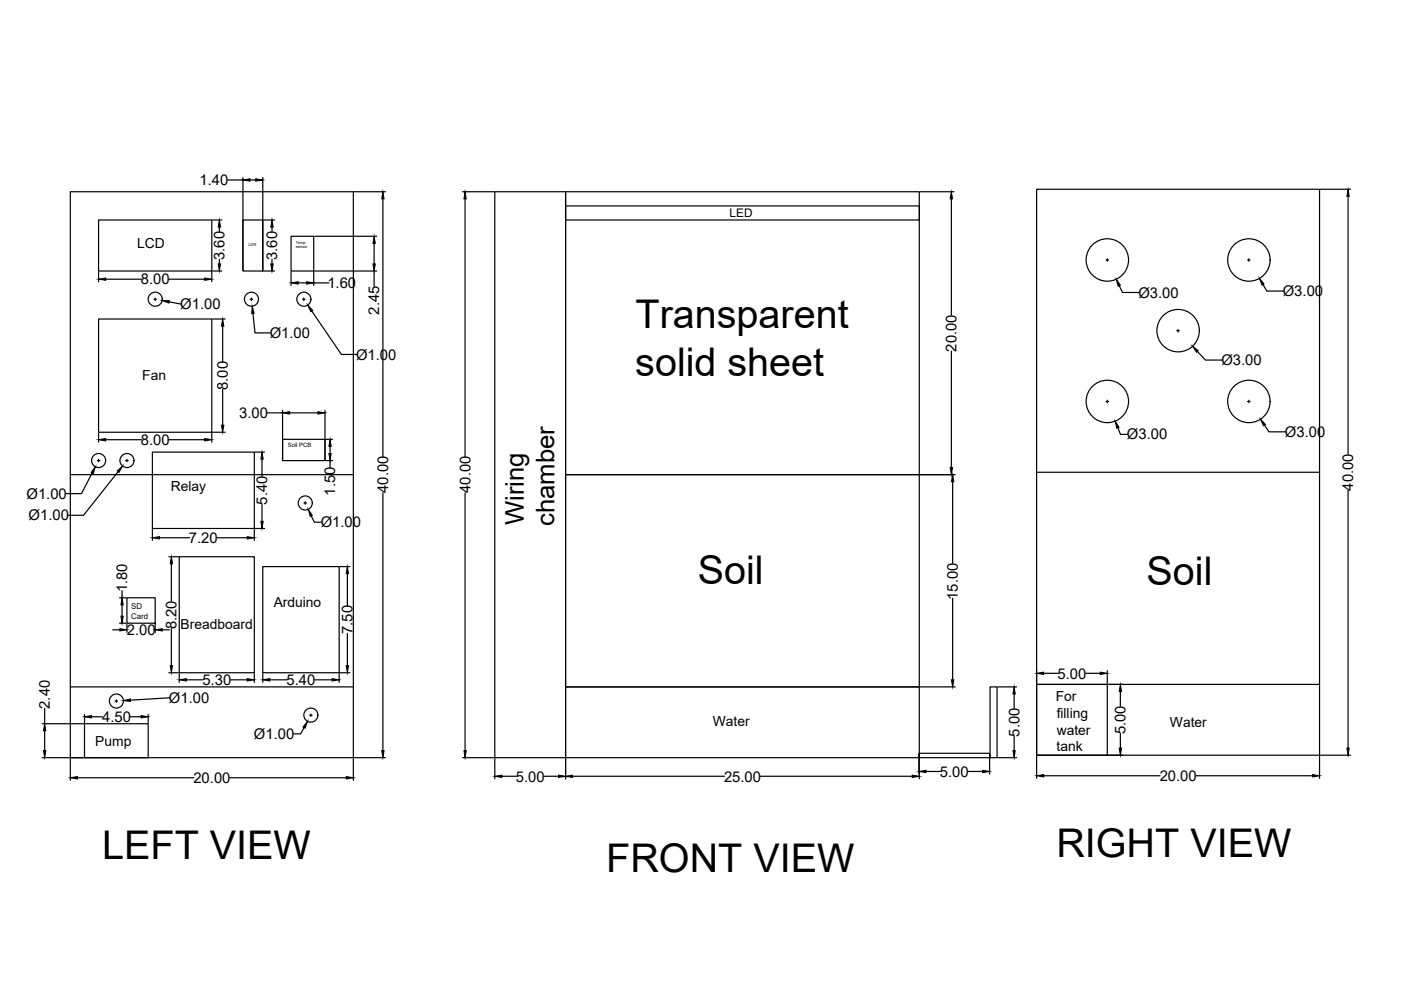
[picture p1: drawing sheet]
<svg xmlns="http://www.w3.org/2000/svg" width="297mm" height="210mm" viewBox="0 0 297 210" stroke-linecap="round" stroke-linejoin="round" font-family="sans-serif">
<!-- layer: 0 -->
<g fill="none" stroke="#000" stroke-width=".25">
<path d="M48.3 38.2h3.2M51.5 37.6v19.7M53 38.2h1.2M55.7 37.6v19.7M14.9 40.7h60v119.9h-60zM20.9 46.6h24v10.9h-24zM20.9 57.6v2.1M22.4 59.2h7.6M35.8 59.2h7.6M44.9 57.6v2.1M45.1 46.6h1.9M45.1 57.5h1.9"/>
<path d="M46.5 48.1v1M46.5 55v1M51.5 46.6h4.2v10.9h-4.2zM55.9 46.6h2.3M55.9 57.5h2.3M57.7 48.1v1M57.7 55v1M61.7 50.1h4.8v7.4h-4.8zM61.7 57.6v2.9M63.2 60h1.8M66.5 57.6v2.9M66.5 60h3.3"/>
<path d="M66.7 57.5h13.2M66.7 50.1h13.2M75.1 40.7h6.6M79.3 51.6v4.4M79.3 57.5v3.2M81.2 42.2v54.6M98.1 40.7h6.6M98.6 42.2v54.6M104.9 40.7h15v119.9h-15zM119.9 40.7h75v59.9h-75zM119.9 43.7h75v2.9h-75zM195.1 40.7h7.2"/>
<path d="M201.7 42.2v24.6M219.8 40.1h60v120h-60zM234.5 55.1h.5M234.8 54.9v.5M264.5 55.1h.5M264.8 54.9v.5M280 40.1h6.3M285.8 41.6v54.7M20.9 67.6h24v24h-24zM32.6 63.5h.6M32.9 63.2v.5M35.9 64l2.4 .5"/>
<path d="M45.1 67.6h2.7M47.2 69.1v7.6M53 63.5h.6M53.3 63.2v.5M53.6 66.4l.5 4.2h3.2M64.1 63.5h.6M64.4 63.2v.5M66.1 65.9l6.3 9.3h3.2M201.7 74.5v24.6M237.3 60.6l.7 1.4h3.5M249.5 70.1h.5M249.8 69.9v.5"/>
<path d="M253.9 74.5l1.7 1.8h3.5M267.8 60.3l.8 1.4h3.5M20.6 97.7h.6M20.9 91.8v2M20.9 97.4v.5M22.4 93.2h7.6M26.6 97.7h.6M26.9 97.4v.5M32.3 95.9h21.6v16.1h-21.6zM35.8 93.2h7.6M44.9 91.8v2M45.1 91.6h2.7"/>
<path d="M47.2 82.6v7.5M54.1 95.9h2M55.5 97.3v3.7M56.7 87.5h3.2M59.9 93.1h9v4.6h-9zM59.9 87v10.5M61.4 87.5h6M68.9 87v10.5M69.1 93.1h1.4M69.1 97.7h1.4M70 94.7v1.5M70 97.7v1.4"/>
<path d="M234.5 85.1h.5M234.8 84.9v.5M237 90.7l.6 1.4h1.5M264.5 85.1h.5M264.8 84.9v.5M268.1 90.1l.9 1.5h3.5M14.9 100.6h60M19.5 100.3l-2.2 4.4h-3.3M25 100l-7.3 9.3h-3.2M32.3 112.2v2.4M33.8 114h6.4M35.8 118h2"/>
<path d="M36.3 119.5v7.9M38 118h15.9v24.6h-15.9zM46 114h6.4M53.9 112.2v2.4M54.1 112h2M55.5 106.9v3.6M64.4 106.7h.6M64.7 106.4v.5M66 109.4l.6 1.3h1.5M81.2 104.5v54.6M98.6 104.5v54.6M119.9 100.6h75v45h-75z"/>
<path d="M195.1 100.6h7.4M202 102.1v17.4M219.8 100.1h60M285.8 104v54.6M23.9 133.5h1.5M25.3 132.1h1.4M25.3 126.7h1.4M25.9 125.2v1.5M25.9 128.2v2.4M26.9 126.7h6v5.4h-6zM26.9 132.3v1.8M32.9 132.3v1.8"/>
<path d="M34.4 133.5h1.5M36.3 133.3v7.8M55.7 120.1h16.2v22.5h-16.2zM72.1 120.1h2.1M73.6 121.6v6.9M73.6 134.3v6.8M202 126.8v17.3M8.9 153.5h8.8M9.5 150.2v3.3M9.5 154.9v4.2M14.9 145.6h60M17.9 153.5h13.5v7.1h-13.5z"/>
<path d="M17.9 151.4v1.9M19.4 152h2.3M24.4 148.6h.5M24.7 148.4v.5M27.6 152h2.3M31.4 151.4v1.9M35.8 142.6h2M35.9 147.9l-8.2 .6M38 142.8v1.9M39.5 144.1h3.5M48.9 144.1h3.5M53.9 142.8v1.9"/>
<path d="M55.7 142.8v1.9M57.2 144.1h3.7M64.5 154.3l-.8 1.3h-1.5M65.6 151.6h.6M65.9 151.4v.5M66.7 144.1h3.7M71.9 142.8v1.9M72.1 142.6h2.1M119.9 145.6h75v15h-75zM194.8 159.7h15l.1 .9h-15zM194.8 159.9v4.2M195.1 145.6h7.4"/>
<path d="M209.8 159.9v4.2M209.9 145.6h1.5v15h-1.5zM211.6 145.6h3.9M215 147.1v3.1M215 156.1v3M219.8 145.1h15v15h-15zM219.8 145.1h60M219.8 142.2v2.7M221.3 142.8h3.1M230.2 142.8h3.1M234.8 142.2v2.7M237.5 146.6v3.1"/>
<path d="M237.5 155.5v3.1M8.9 160.6h8.8M14.9 160.8v4.6M16.4 164.9h24.7M48.7 164.9h24.7M74.9 160.8v4.6M75.1 160.6h6.6M98.1 160.6h6.6M104.9 160.8v4.3M106.4 164.6h3.1M115.3 164.6h3.1M119.9 160.8v4.3"/>
<path d="M121.4 164.6h32.2M161.2 164.6h32.2M194.9 160.8v4.3M196.3 163.6h3.1M205.2 163.6h3.1M211.6 160.6h3.9M219.8 160.3v4.7M221.3 164.5h24.7M235 160.1h3.1M253.6 164.5h24.7M279.8 160.3v4.7M280 160.1h6.3"/>
<circle cx="234.8" cy="55.1" r="4.5"/>
<circle cx="264.8" cy="55.1" r="4.5"/>
<circle cx="32.9" cy="63.4" r="1.49"/>
<circle cx="53.3" cy="63.4" r="1.49"/>
<circle cx="64.4" cy="63.4" r="1.49"/>
<circle cx="249.8" cy="70.1" r="4.5"/>
<circle cx="20.9" cy="97.6" r="1.49"/>
<circle cx="26.9" cy="97.6" r="1.49"/>
<circle cx="234.8" cy="85.1" r="4.5"/>
<circle cx="264.8" cy="85.1" r="4.5"/>
<circle cx="64.7" cy="106.6" r="1.49"/>
<circle cx="24.7" cy="148.6" r="1.49"/>
<circle cx="65.9" cy="151.6" r="1.49"/>
</g>
<g fill="#000" stroke="#000" stroke-width=".21">
<path d="M51.5 38.2l1.5-.3v.5zM54.2 37.9l1.5 .3-1.5 .2zM20.9 59.2l1.5-.3v.5zM43.4 58.9l1.5 .3-1.5 .2zM46.5 46.6l.3 1.5h-.5zM46.3 56h.5l-.3 1.5zM57.7 46.6l.2 1.5h-.5zM57.4 56h.5l-.2 1.5zM61.7 60l1.5-.3v.5zM65 59.7l1.5 .3-1.5 .2zM79.3 50.1l.3 1.5h-.5zM79.1 56h.5l-.3 1.5z"/>
<path d="M81.2 40.7l.2 1.5h-.5zM98.6 40.7l.3 1.5h-.5zM201.7 40.7l.3 1.5h-.5zM285.8 40.1l.3 1.5h-.5zM34.4 63.7h1.5l-.1 .6zM47.2 67.6l.3 1.5h-.5zM53.5 65l.4 1.4-.5 .1zM65.2 64.7l1.1 1.1-.4 .3zM236.7 59.2l.8 1.3-.4 .2zM252.8 73.4l1.2 1-.3 .3zM267 59l1 1.2-.4 .2zM20.9 93.2l1.5-.2v.5z"/>
<path d="M24.9 99.8l1.1-1-.8 1.4zM43.4 93l1.5 .2-1.5 .3zM47 90.1h.5l-.3 1.5zM55.5 95.9l.3 1.4h-.5zM59.9 87.5l1.5-.2v.5zM67.4 87.3l1.5 .2-1.5 .3zM70 93.1l.2 1.6h-.5zM69.7 96.2h.5l-.2 1.5zM201.5 99.1h.5l-.3 1.5zM236.4 89.3l.8 1.3-.4 .2zM267.3 88.9l1 1.1-.4 .3zM20.2 99l-.4 1.4-.5-.2z"/>
<path d="M32.3 114l1.5-.2v.5zM36.3 118l.3 1.5h-.5zM52.4 113.8l1.5 .2-1.5 .3zM55.3 110.5h.5l-.3 1.5zM65.3 108l.9 1.3-.4 .2zM202 100.6l.2 1.5h-.5zM25.4 133.3l1.5 .2-1.5 .3zM25.6 130.6h.5l-.2 1.5zM25.9 126.7l.2 1.5h-.5zM32.9 133.5l1.5-.2v.5zM73.6 120.1l.3 1.5h-.5zM9.2 159.1h.5l-.2 1.5z"/>
<path d="M9.5 153.5l.2 1.4h-.5zM17.9 152l1.5-.3v.5zM26.1 148.5l1.5-.3 .1 .5zM29.9 151.7l1.5 .3-1.5 .2zM36.1 141.1h.5l-.3 1.5zM38 144.1l1.5-.2v.5zM52.4 143.9l1.5 .2-1.5 .3zM55.7 144.1l1.5-.2v.5zM65.2 153l-.5 1.4-.5-.3zM70.4 143.9l1.5 .2-1.5 .3zM73.4 141.1h.5l-.3 1.5zM80.9 159.1h.5l-.2 1.5z"/>
<path d="M98.4 159.1h.5l-.3 1.5zM201.7 144.1h.5l-.2 1.5zM214.8 159.1h.5l-.3 1.5zM215 145.6l.3 1.5h-.5zM219.8 142.8l1.5-.3v.5zM233.3 142.5l1.5 .3-1.5 .2zM237.3 158.6h.5l-.3 1.5zM237.5 145.1l.3 1.5h-.5zM285.6 158.6h.5l-.3 1.5zM14.9 164.9l1.5-.3v.6zM73.4 164.6l1.5 .3-1.5 .3zM104.9 164.6l1.5-.2v.4z"/>
<path d="M118.4 164.4l1.5 .2-1.5 .2zM119.9 164.6l1.5-.2v.4zM193.4 164.4l1.5 .2-1.5 .2zM194.8 163.6l1.5-.3v.5zM208.3 163.3l1.5 .3-1.5 .2zM219.8 164.5l1.5-.3v.5zM278.3 164.2l1.5 .3-1.5 .2z"/>
</g>
<g font-size="8.4">
<text x="134.8" y="69.6">Transparent</text>
<text x="134.7" y="79.6">solid sheet</text>
<text x="147.9" y="123.8">Soil</text>
<text x="243.1" y="124.1">Soil</text>
<text x="21.7" y="182.1">LEFT VIEW</text>
<text x="128.5" y="185">FRONT VIEW</text>
<text x="224" y="181.8">RIGHT VIEW</text>
</g>
<g font-size="5.4">
<text x="111.1" y="111.4" transform="rotate(-90 111.1 111.4)">Wiring</text>
<text x="117.6" y="111.5" transform="rotate(-90 117.6 111.5)">chamber</text>
</g>
<g font-size="3.1">
<text x="42.3" y="39.3">1.40</text>
<text x="47.6" y="55.1" transform="rotate(-90 47.6 55.1)">3.60</text>
<text x="58.8" y="55.1" transform="rotate(-90 58.8 55.1)">3.60</text>
<text x="29.9" y="60.3">8.00</text>
<text x="38.2" y="65.5">Ø1.00</text>
<text x="69.4" y="61.1">1.60</text>
<text x="241.4" y="63.1">Ø3.00</text>
<text x="272" y="62.8">Ø3.00</text>
<text x="57.2" y="71.7">Ø1.00</text>
<text x="80.4" y="66.7" transform="rotate(-90 80.4 66.7)">2.45</text>
<text x="75.5" y="76.2">Ø1.00</text>
<text x="202.8" y="74.6" transform="rotate(-90 202.8 74.6)">20.00</text>
<text x="259" y="77.4">Ø3.00</text>
<text x="48.3" y="82.7" transform="rotate(-90 48.3 82.7)">8.00</text>
<text x="50.7" y="88.6">3.00</text>
<text x="29.9" y="94.3">8.00</text>
<text x="238.9" y="93.2">Ø3.00</text>
<text x="272.4" y="92.6">Ø3.00</text>
<text x="5.6" y="105.7">Ø1.00</text>
<text x="56.7" y="107" transform="rotate(-90 56.7 107)">5.40</text>
<text x="71.1" y="105.1" transform="rotate(-90 71.1 105.1)">1.50</text>
<text x="82.3" y="104.5" transform="rotate(-90 82.3 104.5)">40.00</text>
<text x="99.7" y="104.5" transform="rotate(-90 99.7 104.5)">40.00</text>
<text x="286.9" y="104" transform="rotate(-90 286.9 104)">40.00</text>
<text x="6.1" y="110.3">Ø1.00</text>
<text x="68" y="111.8">Ø1.00</text>
<text x="40.1" y="115.1">7.20</text>
<text x="27" y="125.6" transform="rotate(-90 27 125.6)">1.80</text>
<text x="203.1" y="127.2" transform="rotate(-90 203.1 127.2)">15.00</text>
<text x="26.9" y="134.7">2.00</text>
<text x="37.5" y="133.4" transform="rotate(-90 37.5 133.4)">8.20</text>
<text x="74.7" y="134.4" transform="rotate(-90 74.7 134.4)">7.50</text>
<text x="224.2" y="143.9">5.00</text>
<text x="35.8" y="149">Ø1.00</text>
<text x="42.9" y="145.2">5.30</text>
<text x="60.8" y="145.2">5.40</text>
<text x="10.6" y="150.3" transform="rotate(-90 10.6 150.3)">2.40</text>
<text x="21.7" y="153.1">4.50</text>
<text x="238.6" y="155.7" transform="rotate(-90 238.6 155.7)">5.00</text>
<text x="53.8" y="156.7">Ø1.00</text>
<text x="216.1" y="156.2" transform="rotate(-90 216.1 156.2)">5.00</text>
<text x="41" y="166">20.00</text>
<text x="109.4" y="165.7">5.00</text>
<text x="153.5" y="165.7">25.00</text>
<text x="199.3" y="164.7">5.00</text>
<text x="245.9" y="165.6">20.00</text>
</g>
<g font-size="2.9">
<text x="29.1" y="52.7">LCD</text>
<text x="30.2" y="80.5">Fan</text>
<text x="36.2" y="104.2">Relay</text>
<text x="58" y="128.6">Arduino</text>
<text x="38.3" y="133.4">Breadboard</text>
<text x="223.8" y="148.7">For</text>
<text x="151.1" y="153.8">Water</text>
<text x="224" y="152.3">filling</text>
<text x="224.1" y="155.8">water</text>
<text x="248.1" y="154.1">Water</text>
<text x="20.2" y="158.2">Pump</text>
<text x="224" y="159.3">tank</text>
</g>
<text font-size="2.5" x="154.7" y="46">LED</text>
<g font-size="1.7">
<text x="27.8" y="129.2">SD</text>
<text x="27.8" y="131.2">Card</text>
</g>
<text font-size="1.3" x="61" y="94.7">Soil PCB</text>
<g font-size=".8">
<text x="52.7" y="52.1">LDR</text>
<text x="62.7" y="51.7">Temp</text>
<text x="62.7" y="52.7">sensor</text>
</g>
</svg>
